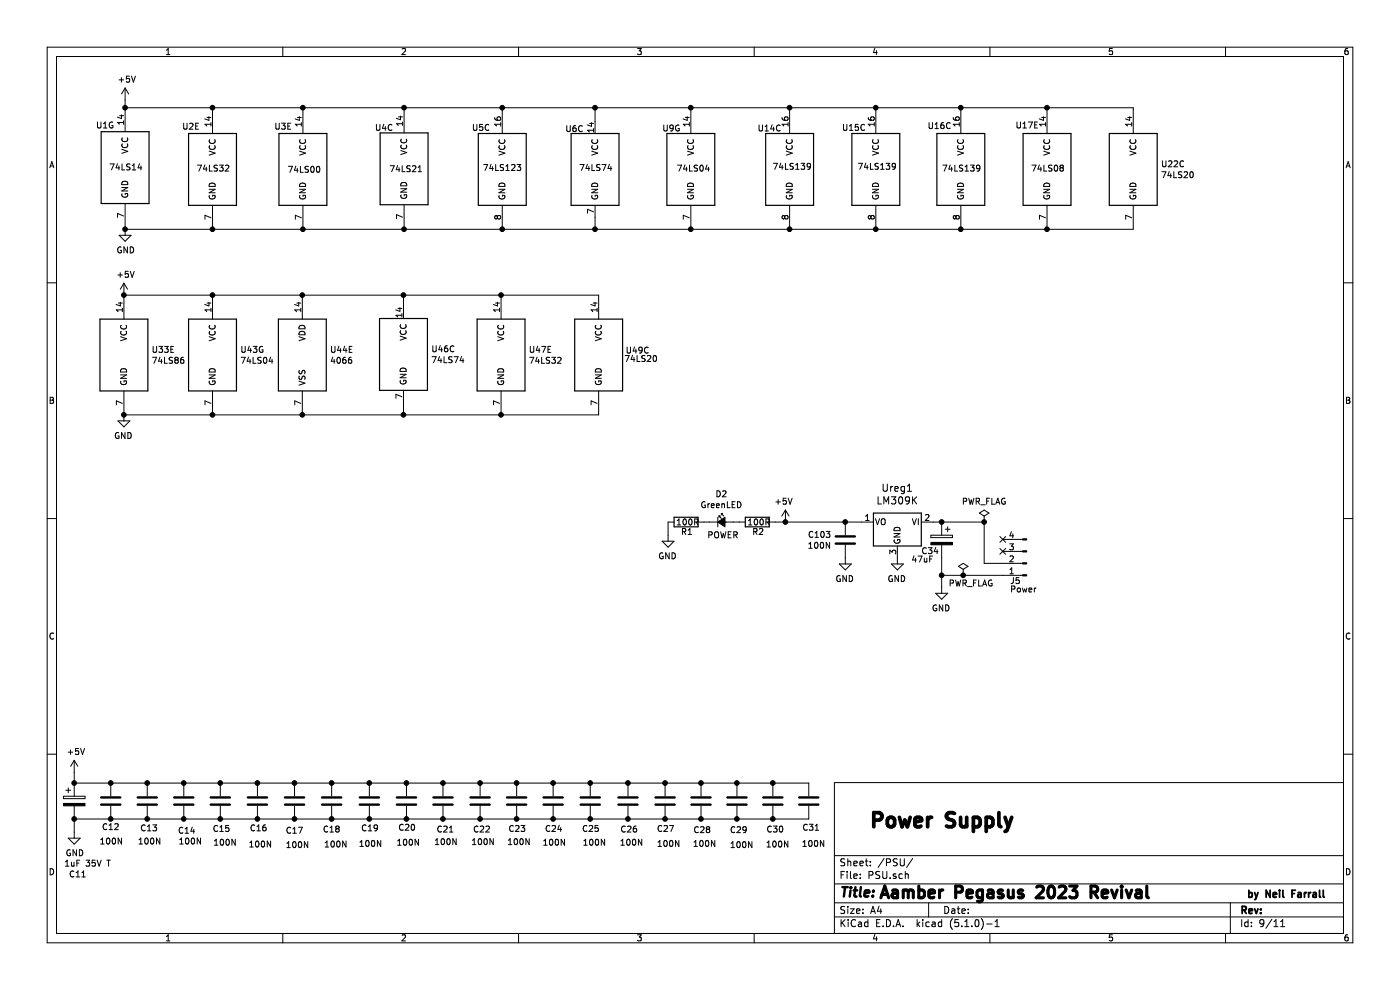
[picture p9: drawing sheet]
EESchema Schematic File Version 4
LIBS:Pegasus2023-cache
EELAYER 29 0
EELAYER END
$Descr A4 11693 8268
encoding utf-8
Sheet 9 11
Title ""
Date ""
Rev ""
Comp ""
Comment1 ""
Comment2 ""
Comment3 ""
Comment4 ""
$EndDescr
$Comp
L Device:CP C11
U 1 1
P 620 6690
F 0 "C11" H 575 6080 50  0000 L CNN
F 1 "1uF 35V T" H 535 6170 50  0000 L CNN
F 2 "Capacitor_THT:CP_Radial_Tantal_D5.0mm_P2.50mm" H 658 6540 50  0001 C CNN
F 3 "~" H 620 6690 50  0001 C CNN
	1    620  6690
	1    0    0    -1  
$EndComp
$Comp
L Device:C C12
U 1 1
P 925 6690
F 0 "C12" H 850 6475 50  0000 L CNN
F 1 "100N" H 830 6355 50  0000 L CNN
F 2 "Capacitor_THT:C_Disc_D11.0mm_W5.0mm_P5.00mm" H 963 6540 50  0001 C CNN
F 3 "~" H 925 6690 50  0001 C CNN
	1    925  6690
	1    0    0    -1  
$EndComp
$Comp
L Device:C C13
U 1 1
P 1230 6690
F 0 "C13" H 1170 6465 50  0000 L CNN
F 1 "100N" H 1150 6355 50  0000 L CNN
F 2 "Capacitor_THT:C_Disc_D11.0mm_W5.0mm_P5.00mm" H 1268 6540 50  0001 C CNN
F 3 "~" H 1230 6690 50  0001 C CNN
	1    1230 6690
	1    0    0    -1  
$EndComp
$Comp
L Device:C C14
U 1 1
P 1535 6690
F 0 "C14" H 1485 6445 50  0000 L CNN
F 1 "100N" H 1490 6355 50  0000 L CNN
F 2 "Capacitor_THT:C_Disc_D11.0mm_W5.0mm_P5.00mm" H 1573 6540 50  0001 C CNN
F 3 "~" H 1535 6690 50  0001 C CNN
	1    1535 6690
	1    0    0    -1  
$EndComp
$Comp
L Device:C C15
U 1 1
P 1840 6690
F 0 "C15" H 1775 6460 50  0000 L CNN
F 1 "100N" H 1780 6345 50  0000 L CNN
F 2 "Capacitor_THT:C_Disc_D11.0mm_W5.0mm_P5.00mm" H 1878 6540 50  0001 C CNN
F 3 "~" H 1840 6690 50  0001 C CNN
	1    1840 6690
	1    0    0    -1  
$EndComp
$Comp
L Device:C C16
U 1 1
P 2150 6690
F 0 "C16" H 2085 6465 50  0000 L CNN
F 1 "100N" H 2075 6330 50  0000 L CNN
F 2 "Capacitor_THT:C_Disc_D11.0mm_W5.0mm_P5.00mm" H 2188 6540 50  0001 C CNN
F 3 "~" H 2150 6690 50  0001 C CNN
	1    2150 6690
	1    0    0    -1  
$EndComp
$Comp
L Device:C C17
U 1 1
P 2460 6690
F 0 "C17" H 2385 6445 50  0000 L CNN
F 1 "100N" H 2385 6325 50  0000 L CNN
F 2 "Capacitor_THT:C_Disc_D11.0mm_W5.0mm_P5.00mm" H 2498 6540 50  0001 C CNN
F 3 "~" H 2460 6690 50  0001 C CNN
	1    2460 6690
	1    0    0    -1  
$EndComp
$Comp
L Device:C C18
U 1 1
P 2770 6690
F 0 "C18" H 2695 6455 50  0000 L CNN
F 1 "100N" H 2705 6330 50  0000 L CNN
F 2 "Capacitor_THT:C_Disc_D11.0mm_W5.0mm_P5.00mm" H 2808 6540 50  0001 C CNN
F 3 "~" H 2770 6690 50  0001 C CNN
	1    2770 6690
	1    0    0    -1  
$EndComp
$Comp
L Device:C C19
U 1 1
P 3085 6690
F 0 "C19" H 3015 6465 50  0000 L CNN
F 1 "100N" H 2995 6335 50  0000 L CNN
F 2 "Capacitor_THT:C_Disc_D11.0mm_W5.0mm_P5.00mm" H 3123 6540 50  0001 C CNN
F 3 "~" H 3085 6690 50  0001 C CNN
	1    3085 6690
	1    0    0    -1  
$EndComp
$Comp
L Device:C C20
U 1 1
P 3395 6690
F 0 "C20" H 3325 6470 50  0000 L CNN
F 1 "100N" H 3310 6345 50  0000 L CNN
F 2 "Capacitor_THT:C_Disc_D11.0mm_W5.0mm_P5.00mm" H 3433 6540 50  0001 C CNN
F 3 "~" H 3395 6690 50  0001 C CNN
	1    3395 6690
	1    0    0    -1  
$EndComp
$Comp
L Device:C C21
U 1 1
P 3700 6690
F 0 "C21" H 3645 6455 50  0000 L CNN
F 1 "100N" H 3625 6350 50  0000 L CNN
F 2 "Capacitor_THT:C_Disc_D11.0mm_W5.0mm_P5.00mm" H 3738 6540 50  0001 C CNN
F 3 "~" H 3700 6690 50  0001 C CNN
	1    3700 6690
	1    0    0    -1  
$EndComp
$Comp
L Device:C C22
U 1 1
P 4010 6690
F 0 "C22" H 3950 6455 50  0000 L CNN
F 1 "100N" H 3935 6350 50  0000 L CNN
F 2 "Capacitor_THT:C_Disc_D11.0mm_W5.0mm_P5.00mm" H 4048 6540 50  0001 C CNN
F 3 "~" H 4010 6690 50  0001 C CNN
	1    4010 6690
	1    0    0    -1  
$EndComp
$Comp
L Device:C C23
U 1 1
P 4315 6690
F 0 "C23" H 4245 6460 50  0000 L CNN
F 1 "100N" H 4235 6350 50  0000 L CNN
F 2 "Capacitor_THT:C_Disc_D11.0mm_W5.0mm_P5.00mm" H 4353 6540 50  0001 C CNN
F 3 "~" H 4315 6690 50  0001 C CNN
	1    4315 6690
	1    0    0    -1  
$EndComp
$Comp
L Device:C C24
U 1 1
P 4620 6690
F 0 "C24" H 4550 6460 50  0000 L CNN
F 1 "100N" H 4530 6345 50  0000 L CNN
F 2 "Capacitor_THT:C_Disc_D11.0mm_W5.0mm_P5.00mm" H 4658 6540 50  0001 C CNN
F 3 "~" H 4620 6690 50  0001 C CNN
	1    4620 6690
	1    0    0    -1  
$EndComp
$Comp
L Device:C C25
U 1 1
P 4930 6690
F 0 "C25" H 4860 6460 50  0000 L CNN
F 1 "100N" H 4865 6345 50  0000 L CNN
F 2 "Capacitor_THT:C_Disc_D11.0mm_W5.0mm_P5.00mm" H 4968 6540 50  0001 C CNN
F 3 "~" H 4930 6690 50  0001 C CNN
	1    4930 6690
	1    0    0    -1  
$EndComp
$Comp
L Device:C C26
U 1 1
P 5245 6690
F 0 "C26" H 5180 6455 50  0000 L CNN
F 1 "100N" H 5175 6345 50  0000 L CNN
F 2 "Capacitor_THT:C_Disc_D11.0mm_W5.0mm_P5.00mm" H 5283 6540 50  0001 C CNN
F 3 "~" H 5245 6690 50  0001 C CNN
	1    5245 6690
	1    0    0    -1  
$EndComp
$Comp
L Device:C C27
U 1 1
P 5555 6690
F 0 "C27" H 5485 6460 50  0000 L CNN
F 1 "100N" H 5485 6335 50  0000 L CNN
F 2 "Capacitor_THT:C_Disc_D11.0mm_W5.0mm_P5.00mm" H 5593 6540 50  0001 C CNN
F 3 "~" H 5555 6690 50  0001 C CNN
	1    5555 6690
	1    0    0    -1  
$EndComp
$Comp
L Device:C C28
U 1 1
P 5855 6690
F 0 "C28" H 5790 6450 50  0000 L CNN
F 1 "100N" H 5785 6335 50  0000 L CNN
F 2 "Capacitor_THT:C_Disc_D11.0mm_W5.0mm_P5.00mm" H 5893 6540 50  0001 C CNN
F 3 "~" H 5855 6690 50  0001 C CNN
	1    5855 6690
	1    0    0    -1  
$EndComp
$Comp
L Device:C C29
U 1 1
P 6155 6690
F 0 "C29" H 6095 6450 50  0000 L CNN
F 1 "100N" H 6095 6325 50  0000 L CNN
F 2 "Capacitor_THT:C_Disc_D11.0mm_W5.0mm_P5.00mm" H 6193 6540 50  0001 C CNN
F 3 "~" H 6155 6690 50  0001 C CNN
	1    6155 6690
	1    0    0    -1  
$EndComp
$Comp
L Device:C C30
U 1 1
P 6455 6690
F 0 "C30" H 6400 6455 50  0000 L CNN
F 1 "100N" H 6395 6330 50  0000 L CNN
F 2 "Capacitor_THT:C_Disc_D11.0mm_W5.0mm_P5.00mm" H 6493 6540 50  0001 C CNN
F 3 "~" H 6455 6690 50  0001 C CNN
	1    6455 6690
	1    0    0    -1  
$EndComp
$Comp
L Device:C C31
U 1 1
P 6755 6690
F 0 "C31" H 6700 6470 50  0000 L CNN
F 1 "100N" H 6695 6335 50  0000 L CNN
F 2 "Capacitor_THT:C_Disc_D11.0mm_W5.0mm_P5.00mm" H 6793 6540 50  0001 C CNN
F 3 "~" H 6755 6690 50  0001 C CNN
	1    6755 6690
	1    0    0    -1  
$EndComp
Connection ~ 6455 6540
Wire Wire Line
	6455 6540 6755 6540
Connection ~ 6155 6540
Wire Wire Line
	6155 6540 6455 6540
Connection ~ 5855 6540
Wire Wire Line
	5855 6540 6155 6540
Connection ~ 5555 6540
Wire Wire Line
	5555 6540 5855 6540
Connection ~ 5245 6540
Wire Wire Line
	5245 6540 5555 6540
Connection ~ 4930 6540
Wire Wire Line
	4930 6540 5245 6540
Connection ~ 4620 6540
Wire Wire Line
	4620 6540 4930 6540
Connection ~ 4315 6540
Wire Wire Line
	4315 6540 4620 6540
Connection ~ 4010 6540
Wire Wire Line
	4010 6540 4315 6540
Connection ~ 3700 6540
Wire Wire Line
	3700 6540 4010 6540
Connection ~ 3395 6540
Wire Wire Line
	3395 6540 3700 6540
Connection ~ 3085 6540
Wire Wire Line
	3085 6540 3395 6540
Connection ~ 2770 6540
Wire Wire Line
	2770 6540 3085 6540
Connection ~ 2460 6540
Wire Wire Line
	2460 6540 2770 6540
Connection ~ 2150 6540
Wire Wire Line
	2150 6540 2460 6540
Connection ~ 1840 6540
Wire Wire Line
	1840 6540 2150 6540
Connection ~ 1535 6540
Wire Wire Line
	1535 6540 1840 6540
Connection ~ 1230 6540
Wire Wire Line
	1230 6540 1535 6540
Wire Wire Line
	620  6540 925  6540
Connection ~ 925  6540
Wire Wire Line
	925  6540 1230 6540
Wire Wire Line
	620  6540 620  6450
Connection ~ 620  6540
Wire Wire Line
	620  6840 620  6950
Wire Wire Line
	6755 6840 6455 6840
Connection ~ 620  6840
Connection ~ 925  6840
Wire Wire Line
	925  6840 620  6840
Connection ~ 1230 6840
Wire Wire Line
	1230 6840 925  6840
Connection ~ 1535 6840
Wire Wire Line
	1535 6840 1230 6840
Connection ~ 1840 6840
Wire Wire Line
	1840 6840 1535 6840
Connection ~ 2150 6840
Wire Wire Line
	2150 6840 1840 6840
Connection ~ 2460 6840
Wire Wire Line
	2460 6840 2150 6840
Connection ~ 2770 6840
Wire Wire Line
	2770 6840 2460 6840
Connection ~ 3085 6840
Wire Wire Line
	3085 6840 2770 6840
Connection ~ 3395 6840
Wire Wire Line
	3395 6840 3085 6840
Connection ~ 3700 6840
Wire Wire Line
	3700 6840 3395 6840
Connection ~ 4010 6840
Wire Wire Line
	4010 6840 3700 6840
Connection ~ 4315 6840
Wire Wire Line
	4315 6840 4010 6840
Connection ~ 4620 6840
Wire Wire Line
	4620 6840 4315 6840
Connection ~ 4930 6840
Wire Wire Line
	4930 6840 4620 6840
Connection ~ 5245 6840
Wire Wire Line
	5245 6840 4930 6840
Connection ~ 5555 6840
Wire Wire Line
	5555 6840 5245 6840
Connection ~ 5855 6840
Wire Wire Line
	5855 6840 5555 6840
Connection ~ 6155 6840
Wire Wire Line
	6155 6840 5855 6840
Connection ~ 6455 6840
Wire Wire Line
	6455 6840 6155 6840
$Comp
L power:GND #PWR0100
U 1 1
P 620 6950
F 0 "#PWR0100" H 620 6700 50  0001 C CNN
F 1 "GND" H 625 6777 50  0000 C CNN
F 2 "" H 620 6950 50  0001 C CNN
F 3 "" H 620 6950 50  0001 C CNN
	1    620  6950
	1    0    0    -1  
$EndComp
$Comp
L power:+5V #PWR099
U 1 1
P 620 6450
F 0 "#PWR099" H 620 6300 50  0001 C CNN
F 1 "+5V" H 635 6623 50  0000 C CNN
F 2 "" H 620 6450 50  0001 C CNN
F 3 "" H 620 6450 50  0001 C CNN
	1    620  6450
	1    0    0    -1  
$EndComp
Text Notes 7335 7520 0    98   ~ 20
Aamber Pegasus 2023 Revival
Text Notes 10410 7510 0    59   ~ 12
by Neil Farrall
$Comp
L Regulator_Linear:LM3480-5.0 Ureg1
U 1 1
P 7495 4360
F 0 "Ureg1" H 7495 4647 60  0000 C CNN
F 1 "LM309K" H 7495 4541 60  0000 C CNN
F 2 "Package_TO_SOT_THT:TO-3" H 7695 4560 60  0001 L CNN
F 3 "https://media.digikey.com/pdf/Data%20Sheets/ON%20Semiconductor%20PDFs/MC7800(A,AE),NCV7800.pdf" H 7695 4660 60  0001 L CNN
F 4 "LM7805CT-ND" H 7695 4760 60  0001 L CNN "Digi-Key_PN"
F 5 "LM7805CT" H 7695 4860 60  0001 L CNN "MPN"
F 6 "Integrated Circuits (ICs)" H 7695 4960 60  0001 L CNN "Category"
F 7 "PMIC - Voltage Regulators - Linear" H 7695 5060 60  0001 L CNN "Family"
F 8 "https://media.digikey.com/pdf/Data%20Sheets/ON%20Semiconductor%20PDFs/MC7800(A,AE),NCV7800.pdf" H 7695 5160 60  0001 L CNN "DK_Datasheet_Link"
F 9 "/product-detail/en/on-semiconductor/LM7805CT/LM7805CT-ND/458698" H 7695 5260 60  0001 L CNN "DK_Detail_Page"
F 10 "IC REG LINEAR 5V 1A TO220AB" H 7695 5360 60  0001 L CNN "Description"
F 11 "ON Semiconductor" H 7695 5460 60  0001 L CNN "Manufacturer"
F 12 "Obsolete NonStock" H 7695 5560 60  0001 L CNN "Status"
	1    7495 4360
	-1   0    0    -1  
$EndComp
$Comp
L power:GND #PWR0108
U 1 1
P 7495 4660
F 0 "#PWR0108" H 7495 4410 50  0001 C CNN
F 1 "GND" H 7500 4487 50  0000 C CNN
F 2 "" H 7495 4660 50  0001 C CNN
F 3 "" H 7495 4660 50  0001 C CNN
	1    7495 4660
	-1   0    0    -1  
$EndComp
$Comp
L power:+5V #PWR0105
U 1 1
P 6560 4360
F 0 "#PWR0105" H 6560 4210 50  0001 C CNN
F 1 "+5V" H 6575 4533 50  0000 C CNN
F 2 "" H 6560 4360 50  0001 C CNN
F 3 "" H 6560 4360 50  0001 C CNN
	1    6560 4360
	-1   0    0    -1  
$EndComp
$Comp
L Device:C C103
U 1 1
P 7060 4510
F 0 "C103" H 7175 4556 50  0000 L CNN
F 1 "100N" H 7175 4465 50  0000 L CNN
F 2 "Capacitor_THT:C_Disc_D11.0mm_W5.0mm_P5.00mm" H 7098 4360 50  0001 C CNN
F 3 "~" H 7060 4510 50  0001 C CNN
	1    7060 4510
	-1   0    0    -1  
$EndComp
Wire Wire Line
	7195 4360 7060 4360
$Comp
L power:GND #PWR0107
U 1 1
P 7060 4660
F 0 "#PWR0107" H 7060 4410 50  0001 C CNN
F 1 "GND" H 7065 4487 50  0000 C CNN
F 2 "" H 7060 4660 50  0001 C CNN
F 3 "" H 7060 4660 50  0001 C CNN
	1    7060 4660
	-1   0    0    -1  
$EndComp
Text Notes 7255 6930 0    118  ~ 24
Power Supply
$Comp
L 74xx:74LS04 U?
U 7 1
P 1775 2965
AR Path="/63FEEE29/640B3094" Ref="U?"  Part="7" 
AR Path="/63FEEEAA/640B3094" Ref="U43"  Part="7" 
F 0 "U43" H 2005 3011 50  0000 L CNN
F 1 "74LS04" H 2005 2920 50  0000 L CNN
F 2 "Package_DIP:DIP-14_W7.62mm_Socket_LongPads" H 1775 2965 50  0001 C CNN
F 3 "http://www.ti.com/lit/gpn/sn74LS04" H 1775 2965 50  0001 C CNN
	7    1775 2965
	1    0    0    -1  
$EndComp
$Comp
L 74xx:74LS32 U?
U 5 1
P 4185 2965
AR Path="/63FEEE63/640C7BE7" Ref="U?"  Part="5" 
AR Path="/63FEEEAA/640C7BE7" Ref="U47"  Part="5" 
F 0 "U47" H 4415 3011 50  0000 L CNN
F 1 "74LS32" H 4415 2920 50  0000 L CNN
F 2 "Package_DIP:DIP-14_W7.62mm_Socket_LongPads" H 4185 2965 50  0001 C CNN
F 3 "http://www.ti.com/lit/gpn/sn74LS32" H 4185 2965 50  0001 C CNN
	5    4185 2965
	1    0    0    -1  
$EndComp
$Comp
L 74xx:74LS86 U?
U 5 1
P 1035 2965
AR Path="/63FEEE63/640C7BED" Ref="U?"  Part="5" 
AR Path="/63FEEEAA/640C7BED" Ref="U33"  Part="5" 
F 0 "U33" H 1265 3011 50  0000 L CNN
F 1 "74LS86" H 1265 2920 50  0000 L CNN
F 2 "Package_DIP:DIP-14_W7.62mm_Socket_LongPads" H 1035 2965 50  0001 C CNN
F 3 "74xx/74ls86.pdf" H 1035 2965 50  0001 C CNN
	5    1035 2965
	1    0    0    -1  
$EndComp
$Comp
L 4xxx:4066 U?
U 5 1
P 2525 2965
AR Path="/63FEEE63/640C7BF3" Ref="U?"  Part="5" 
AR Path="/63FEEEAA/640C7BF3" Ref="U44"  Part="5" 
F 0 "U44" H 2755 3011 50  0000 L CNN
F 1 "4066" H 2755 2920 50  0000 L CNN
F 2 "Package_DIP:DIP-14_W7.62mm_Socket_LongPads" H 2525 2965 50  0001 C CNN
F 3 "http://www.ti.com/lit/ds/symlink/cd4066b.pdf" H 2525 2965 50  0001 C CNN
	5    2525 2965
	1    0    0    -1  
$EndComp
$Comp
L 74xx:74LS20 U?
U 3 1
P 9465 1415
AR Path="/63FEED92/640E716A" Ref="U?"  Part="3" 
AR Path="/63FEEEAA/640E716A" Ref="U22"  Part="3" 
F 0 "U22" H 9695 1461 50  0000 L CNN
F 1 "74LS20" H 9695 1370 50  0000 L CNN
F 2 "Package_DIP:DIP-14_W7.62mm_Socket_LongPads" H 9465 1415 50  0001 C CNN
F 3 "http://www.ti.com/lit/gpn/sn74LS20" H 9465 1415 50  0001 C CNN
	3    9465 1415
	1    0    0    -1  
$EndComp
$Comp
L 74xx:74LS139 U?
U 3 1
P 6595 1415
AR Path="/63FEED56/641AC031" Ref="U?"  Part="3" 
AR Path="/63FEEEAA/641AC031" Ref="U14"  Part="3" 
F 0 "U14" H 6325 1760 50  0000 L CNN
F 1 "74LS139" H 6450 1440 50  0000 L CNN
F 2 "Package_DIP:DIP-16_W7.62mm_Socket_LongPads" H 6595 1415 50  0001 C CNN
F 3 "http://www.ti.com/lit/gpn/sn74LS139" H 6595 1415 50  0001 C CNN
	3    6595 1415
	1    0    0    -1  
$EndComp
$Comp
L 74xx:74LS139 U?
U 3 1
P 7315 1415
AR Path="/63FEED56/641AC037" Ref="U?"  Part="3" 
AR Path="/63FEEEAA/641AC037" Ref="U15"  Part="3" 
F 0 "U15" H 7030 1765 50  0000 L CNN
F 1 "74LS139" H 7160 1440 50  0000 L CNN
F 2 "Package_DIP:DIP-16_W7.62mm_Socket_LongPads" H 7315 1415 50  0001 C CNN
F 3 "http://www.ti.com/lit/gpn/sn74LS139" H 7315 1415 50  0001 C CNN
	3    7315 1415
	1    0    0    -1  
$EndComp
$Comp
L 74xx:74LS139 U?
U 3 1
P 8025 1415
AR Path="/63FEED56/641AC03D" Ref="U?"  Part="3" 
AR Path="/63FEEEAA/641AC03D" Ref="U16"  Part="3" 
F 0 "U16" H 7745 1780 50  0000 L CNN
F 1 "74LS139" H 7865 1425 50  0000 L CNN
F 2 "Package_DIP:DIP-16_W7.62mm_Socket_LongPads" H 8025 1415 50  0001 C CNN
F 3 "http://www.ti.com/lit/gpn/sn74LS139" H 8025 1415 50  0001 C CNN
	3    8025 1415
	1    0    0    -1  
$EndComp
$Comp
L 74xx:74LS08 U?
U 5 1
P 8745 1415
AR Path="/63FEED56/641AC043" Ref="U?"  Part="5" 
AR Path="/63FEEEAA/641AC043" Ref="U17"  Part="5" 
F 0 "U17" H 8480 1785 50  0000 L CNN
F 1 "74LS08" H 8610 1425 50  0000 L CNN
F 2 "Package_DIP:DIP-14_W7.62mm_Socket_LongPads" H 8745 1415 50  0001 C CNN
F 3 "http://www.ti.com/lit/gpn/sn74LS08" H 8745 1415 50  0001 C CNN
	5    8745 1415
	1    0    0    -1  
$EndComp
$Comp
L power:+5V #PWR?
U 1 1
P 1035 2465
AR Path="/63FEED56/641AC049" Ref="#PWR?"  Part="1" 
AR Path="/63FEEEAA/641AC049" Ref="#PWR0101"  Part="1" 
F 0 "#PWR0101" H 1035 2315 50  0001 C CNN
F 1 "+5V" H 1050 2638 50  0000 C CNN
F 2 "" H 1035 2465 50  0001 C CNN
F 3 "" H 1035 2465 50  0001 C CNN
	1    1035 2465
	1    0    0    -1  
$EndComp
$Comp
L power:GND #PWR?
U 1 1
P 1035 3465
AR Path="/63FEED56/641AC04F" Ref="#PWR?"  Part="1" 
AR Path="/63FEEEAA/641AC04F" Ref="#PWR0102"  Part="1" 
F 0 "#PWR0102" H 1035 3215 50  0001 C CNN
F 1 "GND" H 1040 3292 50  0000 C CNN
F 2 "" H 1035 3465 50  0001 C CNN
F 3 "" H 1035 3465 50  0001 C CNN
	1    1035 3465
	-1   0    0    -1  
$EndComp
$Comp
L 74xx:74LS21 U?
U 3 1
P 3375 1410
AR Path="/63FEECBB/641F1CD2" Ref="U?"  Part="3" 
AR Path="/63FEEEAA/641F1CD2" Ref="U4"  Part="3" 
F 0 "U4" H 3130 1755 50  0000 L CNN
F 1 "74LS21" H 3250 1410 50  0000 L CNN
F 2 "Package_DIP:DIP-14_W7.62mm_Socket_LongPads" H 3375 1410 50  0001 C CNN
F 3 "http://www.ti.com/lit/gpn/sn74LS21" H 3375 1410 50  0001 C CNN
	3    3375 1410
	1    0    0    -1  
$EndComp
$Comp
L 74xx:74LS00 U?
U 5 1
P 2530 1415
AR Path="/63FEECBB/641F1CD8" Ref="U?"  Part="5" 
AR Path="/63FEEEAA/641F1CD8" Ref="U3"  Part="5" 
F 0 "U3" H 2290 1775 50  0000 L CNN
F 1 "74LS00" H 2400 1415 50  0000 L CNN
F 2 "Package_DIP:DIP-14_W7.62mm_Socket_LongPads" H 2530 1415 50  0001 C CNN
F 3 "http://www.ti.com/lit/gpn/sn74ls00" H 2530 1415 50  0001 C CNN
	5    2530 1415
	1    0    0    -1  
$EndComp
$Comp
L 74xx:74LS32 U?
U 5 1
P 1775 1415
AR Path="/63FEECBB/641F1CDE" Ref="U?"  Part="5" 
AR Path="/63FEEEAA/641F1CDE" Ref="U2"  Part="5" 
F 0 "U2" H 1520 1775 50  0000 L CNN
F 1 "74LS32" H 1640 1425 50  0000 L CNN
F 2 "Package_DIP:DIP-14_W7.62mm_Socket_LongPads" H 1775 1415 50  0001 C CNN
F 3 "http://www.ti.com/lit/gpn/sn74LS32" H 1775 1415 50  0001 C CNN
	5    1775 1415
	1    0    0    -1  
$EndComp
$Comp
L 74xx:74LS74 U?
U 3 1
P 3370 2960
AR Path="/63FEECBB/641F1CE4" Ref="U?"  Part="3" 
AR Path="/63FEEEAA/641F1CE4" Ref="U46"  Part="3" 
F 0 "U46" H 3600 3006 50  0000 L CNN
F 1 "74LS74" H 3600 2915 50  0000 L CNN
F 2 "Package_DIP:DIP-14_W7.62mm_Socket_LongPads" H 3370 2960 50  0001 C CNN
F 3 "74xx/74hc_hct74.pdf" H 3370 2960 50  0001 C CNN
	3    3370 2960
	1    0    0    -1  
$EndComp
$Comp
L 74xx:74LS74 U?
U 3 1
P 4970 1415
AR Path="/63FEECBB/641F1CEA" Ref="U?"  Part="3" 
AR Path="/63FEEEAA/641F1CEA" Ref="U6"  Part="3" 
F 0 "U6" H 4720 1755 50  0000 L CNN
F 1 "74LS74" H 4835 1430 50  0000 L CNN
F 2 "Package_DIP:DIP-14_W7.62mm_Socket_LongPads" H 4970 1415 50  0001 C CNN
F 3 "74xx/74hc_hct74.pdf" H 4970 1415 50  0001 C CNN
	3    4970 1415
	1    0    0    -1  
$EndComp
$Comp
L 74xx:74LS04 U?
U 7 1
P 5770 1415
AR Path="/63FEECBB/641F1CF0" Ref="U?"  Part="7" 
AR Path="/63FEEEAA/641F1CF0" Ref="U9"  Part="7" 
F 0 "U9" H 5530 1760 50  0000 L CNN
F 1 "74LS04" H 5650 1425 50  0000 L CNN
F 2 "Package_DIP:DIP-14_W7.62mm_Socket_LongPads" H 5770 1415 50  0001 C CNN
F 3 "http://www.ti.com/lit/gpn/sn74LS04" H 5770 1415 50  0001 C CNN
	7    5770 1415
	1    0    0    -1  
$EndComp
$Comp
L 74xx:74LS14 U?
U 7 1
P 1045 1400
AR Path="/63FEECBB/641F1CF6" Ref="U?"  Part="7" 
AR Path="/63FEEEAA/641F1CF6" Ref="U1"  Part="7" 
F 0 "U1" H 800 1755 50  0000 L CNN
F 1 "74LS14" H 910 1405 50  0000 L CNN
F 2 "Package_DIP:DIP-14_W7.62mm_Socket_LongPads" H 1045 1400 50  0001 C CNN
F 3 "http://www.ti.com/lit/gpn/sn74LS14" H 1045 1400 50  0001 C CNN
	7    1045 1400
	1    0    0    -1  
$EndComp
$Comp
L 74xx:74LS123 U?
U 3 1
P 4195 1415
AR Path="/63FEECBB/641F1CFC" Ref="U?"  Part="3" 
AR Path="/63FEEEAA/641F1CFC" Ref="U5"  Part="3" 
F 0 "U5" H 3940 1765 50  0000 L CNN
F 1 "74LS123" H 4030 1430 50  0000 L CNN
F 2 "Package_DIP:DIP-16_W7.62mm_Socket_LongPads" H 4195 1415 50  0001 C CNN
F 3 "http://www.ti.com/lit/gpn/sn74LS123" H 4195 1415 50  0001 C CNN
	3    4195 1415
	1    0    0    -1  
$EndComp
$Comp
L power:GND #PWR?
U 1 1
P 1045 1915
AR Path="/63FEECBB/641F1D02" Ref="#PWR?"  Part="1" 
AR Path="/63FEEEAA/641F1D02" Ref="#PWR0104"  Part="1" 
F 0 "#PWR0104" H 1045 1665 50  0001 C CNN
F 1 "GND" H 1050 1742 50  0000 C CNN
F 2 "" H 1045 1915 50  0001 C CNN
F 3 "" H 1045 1915 50  0001 C CNN
	1    1045 1915
	1    0    0    -1  
$EndComp
Wire Wire Line
	3375 1910 3375 1915
Wire Wire Line
	3375 1915 2530 1915
Connection ~ 2530 1915
Wire Wire Line
	1045 1915 1775 1915
Wire Wire Line
	1045 1915 1045 1900
Connection ~ 1045 1915
Connection ~ 1775 1915
Wire Wire Line
	1775 1915 2530 1915
$Comp
L power:+5V #PWR?
U 1 1
P 1045 835
AR Path="/63FEECBB/641F1D1F" Ref="#PWR?"  Part="1" 
AR Path="/63FEEEAA/641F1D1F" Ref="#PWR0103"  Part="1" 
F 0 "#PWR0103" H 1045 685 50  0001 C CNN
F 1 "+5V" H 1060 1008 50  0000 C CNN
F 2 "" H 1045 835 50  0001 C CNN
F 3 "" H 1045 835 50  0001 C CNN
	1    1045 835 
	1    0    0    -1  
$EndComp
Wire Wire Line
	1045 900  1775 900 
Wire Wire Line
	3375 900  3375 910 
Wire Wire Line
	2530 915  2530 900 
Connection ~ 2530 900 
Wire Wire Line
	2530 900  3375 900 
Wire Wire Line
	1775 915  1775 900 
Connection ~ 1775 900 
Wire Wire Line
	1775 900  2530 900 
Wire Wire Line
	1045 900  1045 835 
Connection ~ 1045 900 
Wire Wire Line
	3375 900  4195 900 
Connection ~ 3375 900 
Wire Wire Line
	3375 1915 4195 1915
Connection ~ 3375 1915
Connection ~ 4195 1915
Wire Wire Line
	4195 1915 4970 1915
Wire Wire Line
	4195 915  4195 900 
Connection ~ 4195 900 
Wire Wire Line
	4195 900  4970 900 
Wire Wire Line
	4970 1015 4970 900 
Connection ~ 4970 900 
Wire Wire Line
	4970 900  5770 900 
Wire Wire Line
	4970 1815 4970 1915
Connection ~ 4970 1915
Wire Wire Line
	4970 1915 5770 1915
Connection ~ 5770 1915
Wire Wire Line
	5770 1915 6595 1915
Wire Wire Line
	5770 915  5770 900 
Connection ~ 5770 900 
Wire Wire Line
	5770 900  6595 900 
Connection ~ 6595 1915
Wire Wire Line
	6595 1915 7315 1915
Connection ~ 7315 1915
Wire Wire Line
	7315 1915 8025 1915
Connection ~ 8025 1915
Wire Wire Line
	8025 1915 8745 1915
Connection ~ 8745 1915
Wire Wire Line
	8745 1915 9465 1915
Connection ~ 1035 2465
Connection ~ 1035 3465
Wire Wire Line
	1035 2465 1775 2465
Wire Wire Line
	1035 3465 1775 3465
Connection ~ 1775 2465
Wire Wire Line
	1775 2465 2525 2465
Connection ~ 1775 3465
Wire Wire Line
	1775 3465 2525 3465
Connection ~ 2525 2465
Connection ~ 2525 3465
Wire Wire Line
	9465 915  9465 900 
Wire Wire Line
	2525 2465 3370 2465
Wire Wire Line
	2525 3465 3370 3465
Wire Wire Line
	3370 2560 3370 2465
Connection ~ 3370 2465
Wire Wire Line
	3370 2465 4185 2465
Wire Wire Line
	3370 3360 3370 3465
Connection ~ 3370 3465
Wire Wire Line
	3370 3465 4185 3465
$Comp
L Connector:Conn_01x04_Male J5
U 1 1
P 8575 4705
F 0 "J5" H 8715 4855 50  0000 R CNN
F 1 "Power" H 8715 4925 50  0000 R CNN
F 2 "Connector_Phoenix_MC_HighVoltage:PhoenixContact_MC_1,5_4-G-5.08_1x04_P5.08mm_Horizontal" H 8575 4705 50  0001 C CNN
F 3 "~" H 8575 4705 50  0001 C CNN
	1    8575 4705
	-1   0    0    1   
$EndComp
$Comp
L power:GND #PWR0124
U 1 1
P 7865 4905
F 0 "#PWR0124" H 7865 4655 50  0001 C CNN
F 1 "GND" H 7870 4732 50  0000 C CNN
F 2 "" H 7865 4905 50  0001 C CNN
F 3 "" H 7865 4905 50  0001 C CNN
	1    7865 4905
	-1   0    0    -1  
$EndComp
$Comp
L Device:CP C34
U 1 1
P 7865 4510
F 0 "C34" H 7885 4420 50  0000 L CNN
F 1 "47uF" H 7930 4350 50  0000 L CNN
F 2 "Capacitor_THT:CP_Radial_Tantal_D8.0mm_P5.00mm" H 7903 4360 50  0001 C CNN
F 3 "~" H 7865 4510 50  0001 C CNN
	1    7865 4510
	-1   0    0    -1  
$EndComp
Wire Wire Line
	7865 4360 7795 4360
Connection ~ 7060 4360
Wire Wire Line
	8375 4805 8045 4805
Wire Wire Line
	7865 4660 7865 4805
Connection ~ 7865 4805
Wire Wire Line
	7865 4805 7865 4905
Wire Wire Line
	8220 4705 8220 4360
Wire Wire Line
	8220 4360 7865 4360
Connection ~ 7865 4360
Wire Wire Line
	8220 4705 8375 4705
Wire Wire Line
	6560 4360 7060 4360
NoConn ~ 8375 4605
NoConn ~ 8375 4505
Wire Wire Line
	8745 915  8745 900 
Connection ~ 8745 900 
Wire Wire Line
	8745 900  9465 900 
Wire Wire Line
	8025 915  8025 900 
Connection ~ 8025 900 
Wire Wire Line
	8025 900  8745 900 
Wire Wire Line
	7315 915  7315 900 
Connection ~ 7315 900 
Wire Wire Line
	7315 900  8025 900 
Wire Wire Line
	6595 915  6595 900 
Connection ~ 6595 900 
Wire Wire Line
	6595 900  7315 900 
$Comp
L power:PWR_FLAG #FLG01
U 1 1
P 8220 4360
F 0 "#FLG01" H 8220 4435 50  0001 C CNN
F 1 "PWR_FLAG" H 8220 4533 50  0000 C CNN
F 2 "" H 8220 4360 50  0001 C CNN
F 3 "~" H 8220 4360 50  0001 C CNN
	1    8220 4360
	1    0    0    -1  
$EndComp
Connection ~ 8220 4360
$Comp
L power:PWR_FLAG #FLG02
U 1 1
P 8045 4805
F 0 "#FLG02" H 8045 4880 50  0001 C CNN
F 1 "PWR_FLAG" H 8110 4740 50  0000 C CNN
F 2 "" H 8045 4805 50  0001 C CNN
F 3 "~" H 8045 4805 50  0001 C CNN
	1    8045 4805
	1    0    0    -1  
$EndComp
Connection ~ 8045 4805
Wire Wire Line
	8045 4805 7865 4805
$Comp
L Device:R R?
U 1 1
P 6325 4360
AR Path="/63FEED92/6426E5D2" Ref="R?"  Part="1" 
AR Path="/63FEEEAA/6426E5D2" Ref="R2"  Part="1" 
F 0 "R2" V 6405 4315 50  0000 L CNN
F 1 "100R" V 6325 4275 50  0000 L CNN
F 2 "Resistor_THT:R_Axial_DIN0411_L9.9mm_D3.6mm_P15.24mm_Horizontal" V 6255 4360 50  0001 C CNN
F 3 "~" H 6325 4360 50  0001 C CNN
	1    6325 4360
	0    1    1    0   
$EndComp
Connection ~ 6560 4360
$Comp
L Device:R R?
U 1 1
P 5730 4360
AR Path="/63FEED92/6426E5CC" Ref="R?"  Part="1" 
AR Path="/63FEEEAA/6426E5CC" Ref="R1"  Part="1" 
F 0 "R1" V 5810 4315 50  0000 L CNN
F 1 "100R" V 5730 4275 50  0000 L CNN
F 2 "Resistor_THT:R_Axial_DIN0411_L9.9mm_D3.6mm_P15.24mm_Horizontal" V 5660 4360 50  0001 C CNN
F 3 "~" H 5730 4360 50  0001 C CNN
	1    5730 4360
	0    1    1    0   
$EndComp
$Comp
L Device:LED_Small_ALT D2
U 1 1
P 6025 4360
F 0 "D2" H 6025 4595 50  0000 C CNN
F 1 "GreenLED" H 6025 4504 50  0000 C CNN
F 2 "LED_THT:LED_D5.0mm" V 6025 4360 50  0001 C CNN
F 3 "~" V 6025 4360 50  0001 C CNN
	1    6025 4360
	1    0    0    -1  
$EndComp
Wire Wire Line
	6475 4360 6560 4360
Wire Wire Line
	6125 4360 6175 4360
Wire Wire Line
	5880 4360 5925 4360
Wire Wire Line
	5580 4360 5580 4470
$Comp
L power:GND #PWR0111
U 1 1
P 5580 4470
F 0 "#PWR0111" H 5580 4220 50  0001 C CNN
F 1 "GND" H 5585 4297 50  0000 C CNN
F 2 "" H 5580 4470 50  0001 C CNN
F 3 "" H 5580 4470 50  0001 C CNN
	1    5580 4470
	-1   0    0    -1  
$EndComp
Text Notes 5905 4505 0    51   ~ 0
POWER
$Comp
L 74xx:74LS20 U?
U 3 1
P 5000 2965
AR Path="/63FEED92/642F6B73" Ref="U?"  Part="3" 
AR Path="/63FEEEAA/642F6B73" Ref="U49"  Part="3" 
F 0 "U49" H 4675 3005 50  0000 C CNN
F 1 "74LS20" H 4645 2935 50  0000 C CNN
F 2 "Package_DIP:DIP-14_W7.62mm_Socket_LongPads" H 5000 2965 50  0001 C CNN
F 3 "http://www.ti.com/lit/gpn/sn74LS20" H 5000 2965 50  0001 C CNN
	3    5000 2965
	-1   0    0    -1  
$EndComp
Wire Wire Line
	4185 2465 5000 2465
Connection ~ 4185 2465
Wire Wire Line
	4185 3465 5000 3465
Connection ~ 4185 3465
$EndSCHEMATC
